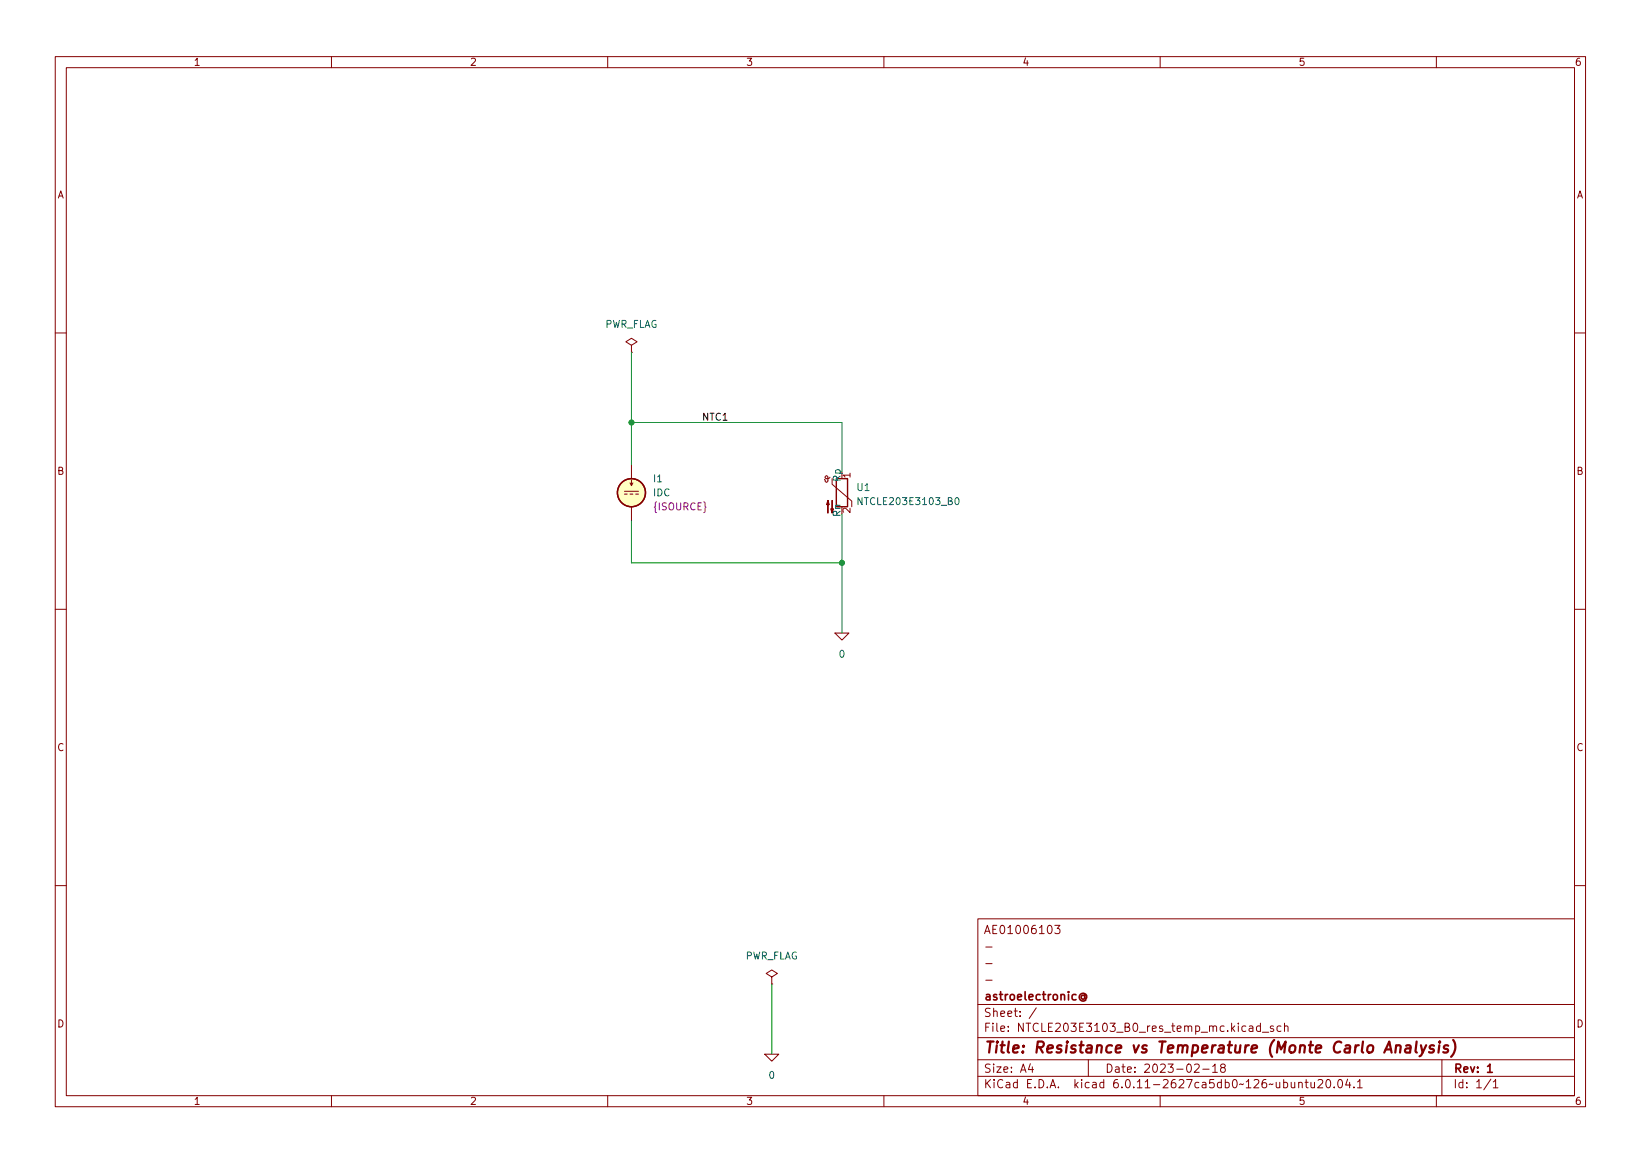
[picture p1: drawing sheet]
(kicad_sch (version 20211123) (generator eeschema)

 (paper "A4")

 (title_block
  (title "Resistance vs Temperature (Monte Carlo Analysis)")
  (date "2023-02-18")
  (rev "1")
  (company "astroelectronic@")
  (comment 1 "-")
  (comment 2 "-")
  (comment 3 "-")
  (comment 4 "AE01006103"))

 (lib_symbols
  (symbol "NTCLE203E3103_B0:NTCLE203E3103" (pin_names (offset 0)) (in_bom yes) (on_board yes)
   (property "Reference" "TH" (id 0) (at -4.445 0 90) (effects (font (size 1.27 1.27))))
   (property "Value" "NTCLE203E3103" (id 1) (at 3.175 0 90) (effects (font (size 1.27 1.27))))
   (property "Footprint" "" (id 2) (at 0 1.27 0) (effects (font (size 1.27 1.27)) hide))
   (property "Datasheet" "~" (id 3) (at 0 1.27 0) (effects (font (size 1.27 1.27)) hide))
   (symbol "NTCLE203E3103_0_1"
    (arc (start -3.048 2.159) (mid -3.0495 2.3143) (end -3.175 2.413) (stroke (width 0) (type default) (color 0 0 0 0)) (fill (type none)))
    (arc (start -3.048 2.159) (mid -2.9736 1.9794) (end -2.794 1.905) (stroke (width 0) (type default) (color 0 0 0 0)) (fill (type none)))
    (arc (start -3.048 2.794) (mid -2.9736 2.6144) (end -2.794 2.54) (stroke (width 0) (type default) (color 0 0 0 0)) (fill (type none)))
    (arc (start -2.794 1.905) (mid -2.6144 1.9794) (end -2.54 2.159) (stroke (width 0) (type default) (color 0 0 0 0)) (fill (type none)))
    (arc (start -2.794 2.54) (mid -2.4393 2.5587) (end -2.159 2.794) (stroke (width 0) (type default) (color 0 0 0 0)) (fill (type none)))
    (arc (start -2.794 3.048) (mid -2.9736 2.9736) (end -3.048 2.794) (stroke (width 0) (type default) (color 0 0 0 0)) (fill (type none)))
    (arc (start -2.54 2.794) (mid -2.6144 2.9736) (end -2.794 3.048) (stroke (width 0) (type default) (color 0 0 0 0)) (fill (type none)))
    (rectangle (start -1.016 2.54) (end 1.016 -2.54) (stroke (width 0.254) (type default) (color 0 0 0 0)) (fill (type none)))
    (polyline (pts (xy -2.54 2.159) (xy -2.54 2.794)) (stroke (width 0) (type default) (color 0 0 0 0)) (fill (type none)))
    (polyline (pts (xy -1.778 2.54) (xy -1.778 1.524) (xy 1.778 -1.524) (xy 1.778 -2.54)) (stroke (width 0) (type default) (color 0 0 0 0)) (fill (type none)))
    (polyline (pts (xy -2.54 -3.683) (xy -2.54 -1.397) (xy -2.794 -2.159) (xy -2.286 -2.159) (xy -2.54 -1.397) (xy -2.54 -1.651)) (stroke (width 0) (type default) (color 0 0 0 0)) (fill (type outline)))
    (polyline (pts (xy -1.778 -1.397) (xy -1.778 -3.683) (xy -2.032 -2.921) (xy -1.524 -2.921) (xy -1.778 -3.683) (xy -1.778 -3.429)) (stroke (width 0) (type default) (color 0 0 0 0)) (fill (type outline))))
   (symbol "NTCLE203E3103_1_1"
    (pin passive line (at 0 3.81 270) (length 1.27) (name "Rp" (effects (font (size 1.27 1.27)))) (number "1" (effects (font (size 1.27 1.27)))))
    (pin passive line (at 0 -3.81 90) (length 1.27) (name "Rn" (effects (font (size 1.27 1.27)))) (number "2" (effects (font (size 1.27 1.27)))))))
  (symbol "Simulation_SPICE:IDC" (pin_numbers hide) (pin_names (offset 0.0254)) (in_bom yes) (on_board yes)
   (property "Reference" "I" (id 0) (at 2.54 2.54 0) (effects (font (size 1.27 1.27)) (justify left)))
   (property "Value" "IDC" (id 1) (at 2.54 0 0) (effects (font (size 1.27 1.27)) (justify left)))
   (property "Footprint" "" (id 2) (at 0 0 0) (effects (font (size 1.27 1.27)) hide))
   (property "Datasheet" "~" (id 3) (at 0 0 0) (effects (font (size 1.27 1.27)) hide))
   (property "Spice_Netlist_Enabled" "Y" (id 4) (at 0 0 0) (effects (font (size 1.27 1.27)) (justify left) hide))
   (property "Spice_Primitive" "I" (id 5) (at 0 0 0) (effects (font (size 1.27 1.27)) (justify left) hide))
   (property "Spice_Model" "dc(1)" (id 6) (at 2.54 -2.54 0) (effects (font (size 1.27 1.27)) (justify left)))
   (symbol "IDC_0_0"
    (polyline (pts (xy -1.27 0.254) (xy 1.27 0.254)) (stroke (width 0) (type default) (color 0 0 0 0)) (fill (type none)))
    (polyline (pts (xy -0.762 -0.254) (xy -1.27 -0.254)) (stroke (width 0) (type default) (color 0 0 0 0)) (fill (type none)))
    (polyline (pts (xy 0.254 -0.254) (xy -0.254 -0.254)) (stroke (width 0) (type default) (color 0 0 0 0)) (fill (type none)))
    (polyline (pts (xy 1.27 -0.254) (xy 0.762 -0.254)) (stroke (width 0) (type default) (color 0 0 0 0)) (fill (type none))))
   (symbol "IDC_0_1"
    (polyline (pts (xy 0 1.27) (xy 0 2.286)) (stroke (width 0) (type default) (color 0 0 0 0)) (fill (type none)))
    (polyline (pts (xy -0.254 1.778) (xy 0 1.27) (xy 0.254 1.778)) (stroke (width 0) (type default) (color 0 0 0 0)) (fill (type none)))
    (circle (center 0 0) (radius 2.54) (stroke (width 0.254) (type default) (color 0 0 0 0)) (fill (type background))))
   (symbol "IDC_1_1"
    (pin passive line (at 0 5.08 270) (length 2.54) (name "~" (effects (font (size 1.27 1.27)))) (number "1" (effects (font (size 1.27 1.27)))))
    (pin passive line (at 0 -5.08 90) (length 2.54) (name "~" (effects (font (size 1.27 1.27)))) (number "2" (effects (font (size 1.27 1.27)))))))
  (symbol "power:PWR_FLAG" (power) (pin_numbers hide) (pin_names (offset 0) hide) (in_bom yes) (on_board yes)
   (property "Reference" "#FLG" (id 0) (at 0 1.905 0) (effects (font (size 1.27 1.27)) hide))
   (property "Value" "PWR_FLAG" (id 1) (at 0 3.81 0) (effects (font (size 1.27 1.27))))
   (property "Footprint" "" (id 2) (at 0 0 0) (effects (font (size 1.27 1.27)) hide))
   (property "Datasheet" "~" (id 3) (at 0 0 0) (effects (font (size 1.27 1.27)) hide))
   (symbol "PWR_FLAG_0_0"
    (pin power_out line (at 0 0 90) (length 0) (name "pwr" (effects (font (size 1.27 1.27)))) (number "1" (effects (font (size 1.27 1.27))))))
   (symbol "PWR_FLAG_0_1"
    (polyline (pts (xy 0 0) (xy 0 1.27) (xy -1.016 1.905) (xy 0 2.54) (xy 1.016 1.905) (xy 0 1.27)) (stroke (width 0) (type default) (color 0 0 0 0)) (fill (type none)))))
  (symbol "pspice:0" (power) (pin_names (offset 0)) (in_bom yes) (on_board yes)
   (property "Reference" "#GND" (id 0) (at 0 -2.54 0) (effects (font (size 1.27 1.27)) hide))
   (property "Value" "0" (id 1) (at 0 -1.778 0) (effects (font (size 1.27 1.27))))
   (property "Footprint" "" (id 2) (at 0 0 0) (effects (font (size 1.27 1.27)) hide))
   (property "Datasheet" "~" (id 3) (at 0 0 0) (effects (font (size 1.27 1.27)) hide))
   (symbol "0_0_1"
    (polyline (pts (xy -1.27 0) (xy 0 -1.27) (xy 1.27 0) (xy -1.27 0)) (stroke (width 0) (type default) (color 0 0 0 0)) (fill (type none))))
   (symbol "0_1_1"
    (pin power_in line (at 0 0 0) (length 0) hide (name "0" (effects (font (size 1.016 1.016)))) (number "1" (effects (font (size 1.016 1.016))))))))

 (junction (at 152.4 101.6) (diameter 0) (color 0 0 0 0))
 (junction (at 114.3 76.2) (diameter 0) (color 0 0 0 0))

 (wire (pts (xy 152.4 101.6) (xy 152.4 114.3)) (stroke (width 0) (type default) (color 0 0 0 0)))
 (wire (pts (xy 114.3 93.98) (xy 114.3 101.6)) (stroke (width 0) (type default) (color 0 0 0 0)))
 (wire (pts (xy 114.3 76.2) (xy 114.3 83.82)) (stroke (width 0) (type default) (color 0 0 0 0)))
 (wire (pts (xy 139.7 177.8) (xy 139.7 190.5)) (stroke (width 0) (type default) (color 0 0 0 0)))
 (wire (pts (xy 114.3 63.5) (xy 114.3 76.2)) (stroke (width 0) (type default) (color 0 0 0 0)))
 (wire (pts (xy 152.4 76.2) (xy 152.4 85.09)) (stroke (width 0) (type default) (color 0 0 0 0)))
 (wire (pts (xy 152.4 92.71) (xy 152.4 101.6)) (stroke (width 0) (type default) (color 0 0 0 0)))
 (wire (pts (xy 114.3 101.6) (xy 152.4 101.6)) (stroke (width 0) (type default) (color 0 0 0 0)))
 (wire (pts (xy 114.3 76.2) (xy 152.4 76.2)) (stroke (width 0) (type default) (color 0 0 0 0)))

 (label "NTC1" (at 127 76.2 0) (effects (font (size 1.27 1.27)) (justify left bottom)))

 (symbol (lib_id "power:PWR_FLAG") (at 139.7 177.8 0) (unit 1) (in_bom yes) (on_board yes) (fields_autoplaced)
  (property "Reference" "#FLG02" (id 0) (at 139.7 175.895 0) (effects (font (size 1.27 1.27)) hide))
  (property "Value" "PWR_FLAG" (id 1) (at 139.7 172.72 0))
  (property "Footprint" "" (id 2) (at 139.7 177.8 0) (effects (font (size 1.27 1.27)) hide))
  (property "Datasheet" "~" (id 3) (at 139.7 177.8 0) (effects (font (size 1.27 1.27)) hide)) (pin "1"))

 (symbol (lib_id "pspice:0") (at 152.4 114.3 0) (unit 1) (in_bom yes) (on_board yes) (fields_autoplaced)
  (property "Reference" "#GND02" (id 0) (at 152.4 116.84 0) (effects (font (size 1.27 1.27)) hide))
  (property "Value" "0" (id 1) (at 152.4 118.11 0))
  (property "Footprint" "" (id 2) (at 152.4 114.3 0) (effects (font (size 1.27 1.27)) hide))
  (property "Datasheet" "~" (id 3) (at 152.4 114.3 0) (effects (font (size 1.27 1.27)) hide)) (pin "1"))

 (symbol (lib_id "pspice:0") (at 139.7 190.5 0) (unit 1) (in_bom yes) (on_board yes) (fields_autoplaced)
  (property "Reference" "#GND01" (id 0) (at 139.7 193.04 0) (effects (font (size 1.27 1.27)) hide))
  (property "Value" "0" (id 1) (at 139.7 194.31 0))
  (property "Footprint" "" (id 2) (at 139.7 190.5 0) (effects (font (size 1.27 1.27)) hide))
  (property "Datasheet" "~" (id 3) (at 139.7 190.5 0) (effects (font (size 1.27 1.27)) hide)) (pin "1"))

 (symbol (lib_id "Simulation_SPICE:IDC") (at 114.3 88.9 0) (unit 1) (in_bom yes) (on_board yes) (fields_autoplaced)
  (property "Reference" "I1" (id 0) (at 118.11 86.3599 0) (effects (font (size 1.27 1.27)) (justify left)))
  (property "Value" "IDC" (id 1) (at 118.11 88.8999 0) (effects (font (size 1.27 1.27)) (justify left)))
  (property "Footprint" "" (id 2) (at 114.3 88.9 0) (effects (font (size 1.27 1.27)) hide))
  (property "Datasheet" "~" (id 3) (at 114.3 88.9 0) (effects (font (size 1.27 1.27)) hide))
  (property "Spice_Netlist_Enabled" "Y" (id 4) (at 114.3 88.9 0) (effects (font (size 1.27 1.27)) (justify left) hide))
  (property "Spice_Primitive" "I" (id 5) (at 114.3 88.9 0) (effects (font (size 1.27 1.27)) (justify left) hide))
  (property "Spice_Model" "{ISOURCE}" (id 6) (at 118.11 91.4399 0) (effects (font (size 1.27 1.27)) (justify left))) (pin "1") (pin "2"))

 (symbol (lib_id "power:PWR_FLAG") (at 114.3 63.5 0) (unit 1) (in_bom yes) (on_board yes) (fields_autoplaced)
  (property "Reference" "#FLG01" (id 0) (at 114.3 61.595 0) (effects (font (size 1.27 1.27)) hide))
  (property "Value" "PWR_FLAG" (id 1) (at 114.3 58.42 0))
  (property "Footprint" "" (id 2) (at 114.3 63.5 0) (effects (font (size 1.27 1.27)) hide))
  (property "Datasheet" "~" (id 3) (at 114.3 63.5 0) (effects (font (size 1.27 1.27)) hide)) (pin "1"))

 (symbol (lib_id "NTCLE203E3103_B0:NTCLE203E3103") (at 152.4 88.9 0) (unit 1) (in_bom yes) (on_board yes) (fields_autoplaced)
  (property "Reference" "U1" (id 0) (at 154.94 87.9474 0) (effects (font (size 1.27 1.27)) (justify left)))
  (property "Value" "NTCLE203E3103_B0" (id 1) (at 154.94 90.4874 0) (effects (font (size 1.27 1.27)) (justify left)))
  (property "Footprint" "" (id 2) (at 152.4 87.63 0) (effects (font (size 1.27 1.27)) hide))
  (property "Datasheet" "~" (id 3) (at 152.4 87.63 0) (effects (font (size 1.27 1.27)) hide))
  (property "Spice_Primitive" "X" (id 4) (at 152.4 88.9 0) (effects (font (size 1.27 1.27)) hide))
  (property "Spice_Model" "NTCLE203E3103_B0" (id 5) (at 152.4 88.9 0) (effects (font (size 1.27 1.27)) hide))
  (property "Spice_Netlist_Enabled" "Y" (id 6) (at 152.4 88.9 0) (effects (font (size 1.27 1.27)) hide))
  (property "Spice_Lib_File" "models/NTCLE203E3103.lib" (id 7) (at 152.4 88.9 0) (effects (font (size 1.27 1.27)) hide)) (pin "1") (pin "2"))

 (sheet_instances (path "" (page "1")))

)
